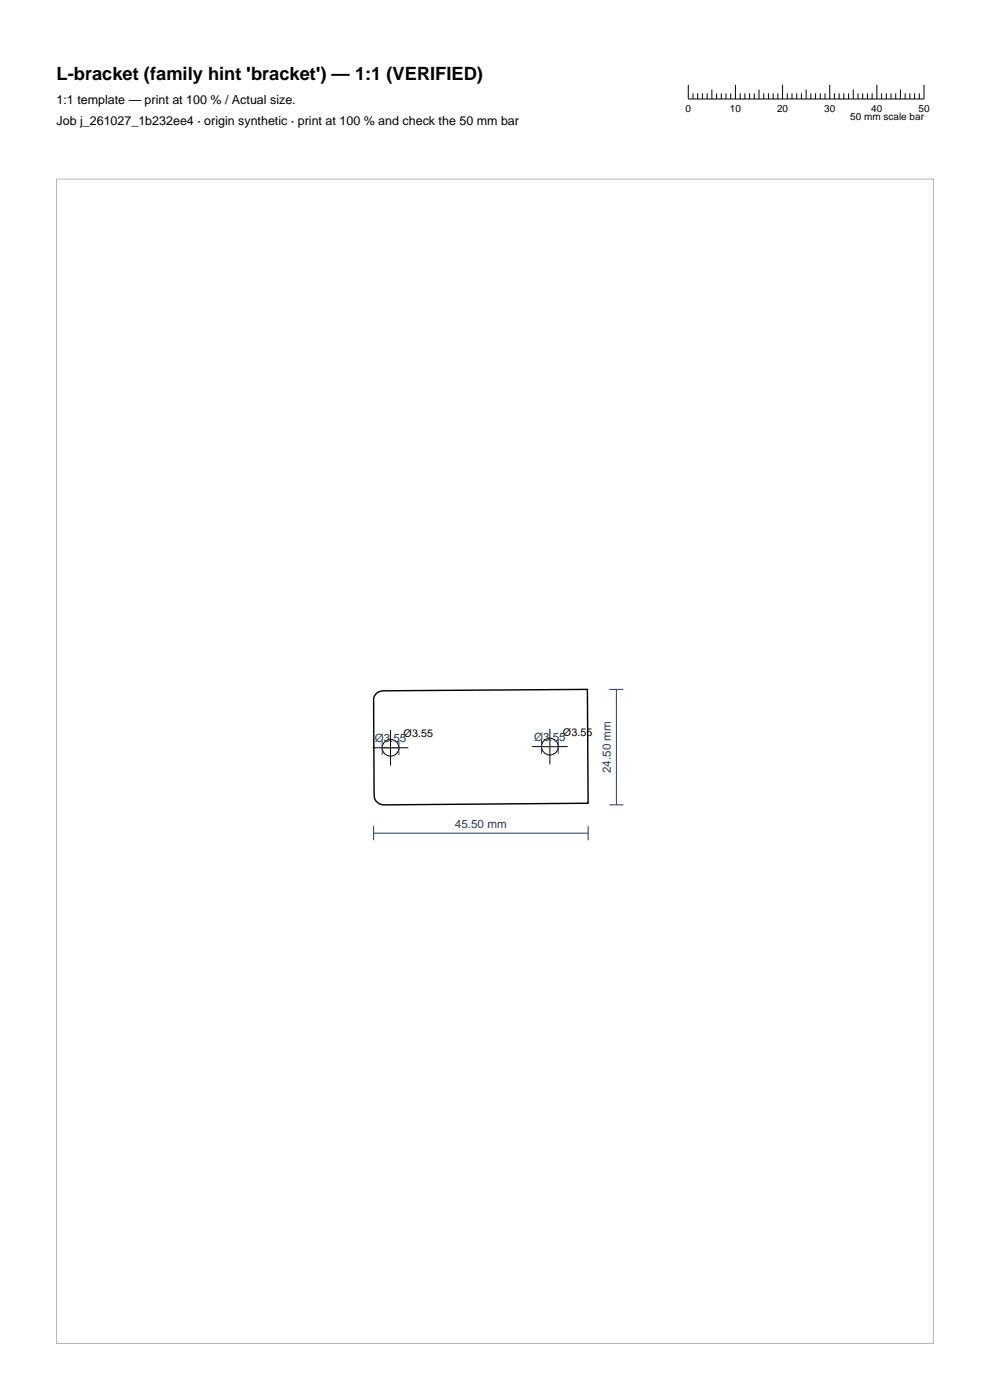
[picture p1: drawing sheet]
<svg xmlns="http://www.w3.org/2000/svg" width="210mm" height="297mm" viewBox="0 0 210 297" stroke-linecap="round" stroke-linejoin="round" font-family="sans-serif">
<g fill="none" stroke="#000" stroke-width=".21">
<path d="M146 18v3h50v-3M147 19.8v1.2M148 19.8v1.2M149 19.8v1.2M150 19.8v1.2M151 19v2M152 19.8v1.2M153 19.8v1.2M154 19.8v1.2M155 19.8v1.2M156 18v3M157 19.8v1.2"/>
<path d="M158 19.8v1.2M159 19.8v1.2M160 19.8v1.2M161 19v2M162 19.8v1.2M163 19.8v1.2M164 19.8v1.2M165 19.8v1.2M166 18v3M167 19.8v1.2M168 19.8v1.2M169 19.8v1.2"/>
<path d="M170 19.8v1.2M171 19v2M172 19.8v1.2M173 19.8v1.2M174 19.8v1.2M175 19.8v1.2M176 18v3M177 19.8v1.2M178 19.8v1.2M179 19.8v1.2M180 19.8v1.2M181 19v2"/>
<path d="M182 19.8v1.2M183 19.8v1.2M184 19.8v1.2M185 19.8v1.2M186 18v3M187 19.8v1.2M188 19.8v1.2M189 19.8v1.2M190 19.8v1.2M191 19v2M192 19.8v1.2M193 19.8v1.2"/>
<path d="M194 19.8v1.2M195 19.8v1.2M79.1 158.6h7.5M82.8 154.9v7.5M112.9 158.4h7.5M116.6 154.6v7.6"/>
<circle cx="82.8" cy="158.6" r="1.78"/>
<circle cx="116.6" cy="158.4" r="1.78"/>
</g>
<path d="M79.7 147.3l.5-.4 .8-.3 43.6-.3 .1 24.1-43.5 .4a2.11 2.11 0 0 1-1.9-2.5v-20.1z" fill="none" stroke="#000" stroke-width=".3"/>
<path d="M81.1 158.6h3.5M81.1 157.1v3M84.6 157.1v3M114.9 158.4h3.5M114.9 156.9v3M118.4 156.9v3M129.3 146.3h3M130.7 146.3v24.5M79.3 176.8h45.4M79.3 175.3v2.9M124.7 175.3v2.9M129.3 170.8h3" fill="none" stroke="#1f3b5e" stroke-width=".21"/>
<path d="M12 38h186v247h-186z" fill="none" stroke="#b3b3b3" stroke-width=".21"/>
<text font-size="3.9" x="12" y="17">L-bracket (family hint 'bracket') — 1:1 (VERIFIED)</text>
<g font-size="2.6">
<text x="12" y="22">1:1 template — print at 100 % / Actual size.</text>
<text x="12" y="26.5">Job j_261027_1b232ee4 · origin synthetic · print at 100 % and check the 50 mm bar</text>
</g>
<g font-size="2.5" fill="#1f3b5e">
<text x="79.5" y="157.4">Ø3.55</text>
<text x="113.3" y="157.2">Ø3.55</text>
<text x="129.5" y="164" transform="rotate(-90 129.5 164)">24.50 mm</text>
<text x="96.5" y="175.6">45.50 mm</text>
</g>
<g font-size="2.3">
<text x="85.6" y="156.4">Ø3.55</text>
<text x="119.4" y="156.1">Ø3.55</text>
</g>
<g font-size="2.1">
<text x="145.4" y="23.8">0</text>
<text x="154.8" y="23.8">10</text>
<text x="164.8" y="23.8">20</text>
<text x="174.8" y="23.8">30</text>
<text x="184.8" y="23.8">40</text>
<text x="194.8" y="23.8">50</text>
<text x="180.4" y="25.5">50 mm scale bar</text>
</g>
</svg>
